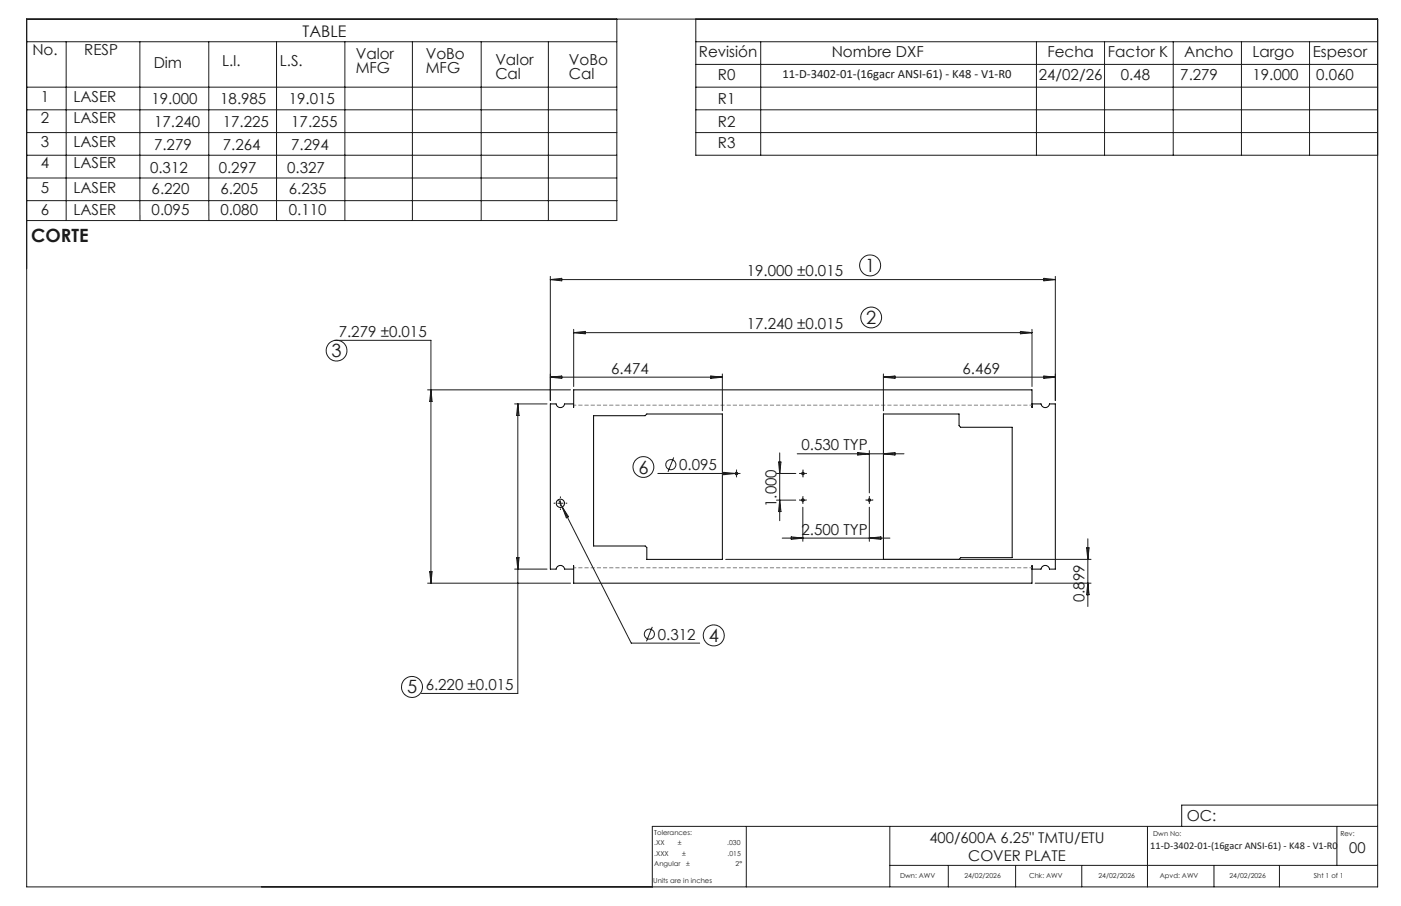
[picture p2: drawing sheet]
<svg xmlns="http://www.w3.org/2000/svg" width="432mm" height="279mm" viewBox="0 0 432 279" stroke-linecap="round" stroke-linejoin="round" font-family="sans-serif">
<g fill="none" stroke="#000" stroke-width=".31">
<path d="M183 128.2h15.8l.6-.5h23.2v44.8h-23.2v-3.6l-.5-.5h-15.9zM272.3 127.7h23.3v3.6l.5 .5h15.9v40.2h-15.9l-.5 .5h-23.3zM318.1 125.6v-5.4h-141.3v5.4v-1h-2.8a1.32 1.32 0 0 1-1.3 1.1 1.32 1.32 0 0 1-1.3-1.1h-1.8v50.9h1.8a1.32 1.32 0 0 1 1.3-1.1 1.32 1.32 0 0 1 1.3 1.1h2.8v-1v5.3h141.3v-5.3M318.1 125.6h.1M318.1 124.6h2.8a1.32 1.32 0 0 0 1.3 1.1 1.32 1.32 0 0 0 1.3-1.1h1.8v50.9h-1.8a1.32 1.32 0 0 0-1.3-1.1 1.32 1.32 0 0 0-1.3 1.1h-2.8M318.1 174.5h.1"/>
<circle cx="172.7" cy="155.2" r="1.28"/>
<circle cx="227" cy="146" r=".38"/>
<circle cx="247.4" cy="154.2" r=".39"/>
<circle cx="247.5" cy="146" r=".39"/>
<circle cx="267.9" cy="154.2" r=".39"/>
</g>
<g fill="none" stroke="#191924" stroke-width=".31">
<path d="M8.2 5.9h416.4v267.6h-416.4zM8.2 12.9h181.9M20.4 12.9v55.1M43.1 12.9v55.1M64.3 12.9l.1 55.1M85.2 12.9v55.1M106.3 12.9v55.1M127.1 12.9v55.1M148.3 12.9v55.1M169 12.9v55.1M190.1 5.9v62.1h-181.9M214.5 12.9h210.1"/>
<path d="M214.5 5.9v42h210.1M214.5 19.9h210.1M234.5 12.9v35M319.4 12.9v35M340.4 12.9v35M361.6 12.9v35M382.6 12.9v35M403.6 12.9v35M8.2 26.9h181.9M8.2 33.9h181.9M214.5 26.9h210.1M214.5 33.9h210.1"/>
<path d="M8.2 40.9h181.9M8.2 47.9h181.9M8.2 54.9h181.9M214.5 40.9h210.1M8.2 61.9h181.9M169.6 85.2v38.3M169.6 86.2l3.5-.4v.8zM169.6 86.2h155.7M321.7 85.8l3.6 .4-3.6 .4zM325.3 85.2v38.3M103.1 105h29.7v74.8M169.6 116.3h53"/>
<path d="M169.6 116.3l3.5-.3v.7zM176.8 102.6l3.6-.4v.7zM176.8 101.6v17.6M176.8 102.6h141.3M219.1 116l3.5 .3-3.5 .4zM222.6 115.3v11.4M272.3 116.3h53M272.3 115.3v11.4M272.3 116.3l3.5-.3v.7zM314.5 102.2l3.6 .4-3.6 .3zM318.1 101.6v17.6M321.7 116l3.6 .3-3.6 .4z"/>
<path d="M131.8 120.2h44M132.8 120.2l.4 3.6h-.8zM158.6 124.6h10M159.6 124.6v89.3h-29.7M159.6 124.6l.4 3.5h-.8zM240.3 139.7v20.9M245.7 139.9h32.9M264.4 139.6l3.5 .3-3.5 .4zM267.9 139v13M272.3 139.9l3.5-.3v.7zM171.9 155.2h1.6M172.1 154.1l1.2 2.3"/>
<path d="M172.7 154.4v1.6M173.3 156.4l21.3 41.9h21.1M173.3 156.4l1.9 2.9-.6 .4zM202.7 146h25.1M207.6 141.1l-1.7 4.4M223 145.7l3.6 .3-3.6 .4zM227 145.2v1.6M239.3 146h6M239.3 154.2h6M240 142.5h.7l-.4 3.5zM240.3 154.2l.4 3.6h-.7zM246.6 154.2h1.6"/>
<path d="M246.7 146h1.6M247.4 153.4v1.6M247.4 156.4v10.5M247.5 145.2v1.6M267.1 154.2h1.6M267.9 153.4v1.6M267.9 156.4v10.5M131.8 179.8h44M132.4 176.3h.8l-.4 3.5zM158.6 175.5h10M159.2 172h.8l-.4 3.5zM223.7 172.5h112.6"/>
<path d="M241.1 165.9h33.2M243.9 165.6l3.5 .3-3.5 .4zM267.9 165.9l3.6-.3v.7zM319.1 179.8h17.2M334.9 168.9h.8l-.4 3.6zM335.3 166.2v20.8M335.3 179.8l.4 3.6h-.8zM201 193.3l-1.8 4.5M230 254.8v18.7M274.2 254.8v18.7M353.7 254.8v18.7M412 254.8v12.1"/>
<path d="M424.6 254.8h-223.6v18.7M424.6 248.3h-60.4v6.5M274.2 266.9h150.4M292.3 266.9v6.6M313 266.9v6.6M333.4 266.9v6.6M374.2 266.9v6.6M394.3 266.9v6.6"/>
<circle cx="268.2" cy="81.9" r="3.2"/>
<circle cx="268.5" cy="97.9" r="3.2"/>
<circle cx="103.7" cy="108.1" r="3.2"/>
<circle cx="198.3" cy="144" r="3.2"/>
<circle cx="206.8" cy="143.3" r="1.55"/>
<circle cx="200.2" cy="195.6" r="1.56"/>
<circle cx="220" cy="196" r="3.2"/>
<circle cx="127" cy="211.8" r="3.2"/>
</g>
<g fill="none" stroke="#191924" stroke-width=".31" stroke-dasharray="15.2 1.3 1.3 1.3" stroke-linecap="butt">
<path d="M171.1 155.2h-.5M172.7 153.6v-.5M172.7 156.8v.5M174.3 155.2h.5M226.2 146h-.4M227 145.2v-.4M227 146.8v.4M227.8 146h.4M246.7 154.2h-.4M246.7 146h-.4M247.5 153.4v-.4M247.5 155v.4"/>
<path d="M247.5 145.2v-.4M247.5 146.8v.4M248.3 154.2h.4M248.3 146h.4M267.1 154.2h-.3M267.9 153.4v-.4M267.9 155v.4M268.8 154.2h.3"/>
</g>
<path d="M318.1 125h-141.3M176.8 175.1h141.3" fill="none" stroke="#808080" stroke-width=".31" stroke-dasharray="1.3 .6" stroke-dashoffset=".5" stroke-linecap="butt"/>
<g font-size="5.6" fill="#191924">
<text x="9.6" y="74.7">CORTE</text>
<text x="266.6" y="83.9">1</text>
<text x="267" y="99.9">2</text>
<text x="102.2" y="110.1">3</text>
<text x="196.8" y="146">6</text>
<text x="218.5" y="197.9">4</text>
<text x="125.5" y="213.9">5</text>
</g>
<text font-size="4.9" fill="#191924" x="93.3" y="11.4">TABLE</text>
<g font-size="4.7" fill="#191924">
<text x="10" y="17">No.</text>
<text x="26" y="17">RESP</text>
<text x="215.4" y="17.6">Revisión</text>
<text x="256.3" y="17.6">Nombre DXF</text>
<text x="322.8" y="17.5">Fecha</text>
<text x="341.5" y="17.5">Factor K</text>
<text x="365" y="17.5">Ancho</text>
<text x="386" y="17.5">Largo</text>
<text x="404.6" y="17.5">Espesor</text>
<text x="47.4" y="20.9">Dim</text>
<text x="68.4" y="20.4">L.I.</text>
<text x="86.3" y="20.4">L.S.</text>
<text x="109.6" y="18.1">Valor</text>
<text x="109.6" y="22.6">MFG</text>
<text x="131.2" y="18.1">VoBo</text>
<text x="131.2" y="22.6">MFG</text>
<text x="152.7" y="20">Valor</text>
<text x="175.3" y="20">VoBo</text>
<text x="152.7" y="24.5">Cal</text>
<text x="175.3" y="24.5">Cal</text>
<text x="221.3" y="24.6">R0</text>
<text x="320.2" y="24.7">24/02/26</text>
<text x="345.4" y="24.7">0.48</text>
<text x="363.8" y="24.7">7.279</text>
<text x="386" y="24.7">19.000</text>
<text x="405.7" y="24.7">0.060</text>
<text x="12.6" y="31.3">1</text>
<text x="22.6" y="31.3">LASER</text>
<text x="46.7" y="32.1">19.000</text>
<text x="67.9" y="32.1">18.985</text>
<text x="89" y="32.1">19.015</text>
<text x="221.3" y="32.1">R1</text>
<text x="12.6" y="38">2</text>
<text x="22.6" y="38">LASER</text>
<text x="47.5" y="39.2">17.240</text>
<text x="68.7" y="39.2">17.225</text>
<text x="89.8" y="39.2">17.255</text>
<text x="221.3" y="39.1">R2</text>
<text x="12.6" y="45.4">3</text>
<text x="22.6" y="45.4">LASER</text>
<text x="47.5" y="46.2">7.279</text>
<text x="68.7" y="46.2">7.264</text>
<text x="89.8" y="46.2">7.294</text>
<text x="221.3" y="45.8">R3</text>
<text x="12.6" y="51.9">4</text>
<text x="22.6" y="51.9">LASER</text>
<text x="46.2" y="53.3">0.312</text>
<text x="67.4" y="53.3">0.297</text>
<text x="88.5" y="53.3">0.327</text>
<text x="12.6" y="59.5">5</text>
<text x="22.6" y="59.5">LASER</text>
<text x="46.7" y="59.7">6.220</text>
<text x="67.9" y="59.7">6.205</text>
<text x="89" y="59.7">6.235</text>
<text x="12.6" y="66.2">6</text>
<text x="22.6" y="66.2">LASER</text>
<text x="46.7" y="66.3">0.095</text>
<text x="67.9" y="66.3">0.080</text>
<text x="89" y="66.3">0.110</text>
<text x="230.1" y="85.2">19.000 ±0.015</text>
<text x="230.1" y="101.5">17.240 ±0.015</text>
<text x="104.4" y="103.9">7.279 ±0.015</text>
<text x="188.3" y="115.3">6.474</text>
<text x="296.7" y="115.3">6.469</text>
<text x="247" y="138.9">0.530 TYP</text>
<text x="209.3" y="145">0.095</text>
<text x="239.3" y="156.4" transform="rotate(-90 239.3 156.4)">1.000</text>
<text x="247" y="164.9">2.500 TYP</text>
<text x="334.3" y="185.7" transform="rotate(-90 334.3 185.7)">0.899</text>
<text x="202.7" y="197.2">0.312</text>
<text x="131.2" y="212.8">6.220 ±0.015</text>
<text x="365.8" y="253.1">OC:</text>
</g>
<g font-size="4.6" fill="#191924">
<text x="286.4" y="259.9">400/600A 6.25&quot; TMTU/ETU</text>
<text x="415.9" y="263">00</text>
<text x="298.4" y="265.5">COVER PLATE</text>
</g>
<text font-size="3.9" fill="#191924" x="241.2" y="24.1">11-D-3402-01-(16gacr ANSI-61) - K48 - V1-R0</text>
<text font-size="3.2" fill="#191924" x="354.5" y="261.8">11-D-3402-01-(16gacr ANSI-61) - K48 - V1-R0</text>
<g font-size="2.1" fill="#191924">
<text x="201.7" y="257.6">Tolerances:</text>
<text x="355.4" y="257.8">Dwn No:</text>
<text x="413.1" y="257.8">Rev:</text>
<text x="201.7" y="260.7">.XX</text>
<text x="201.7" y="263.9">.XXX</text>
<text x="208.9" y="260.7">±</text>
<text x="210.2" y="263.9">±</text>
<text x="224.1" y="260.7">.030</text>
<text x="224.3" y="263.9">.015</text>
<text x="201.7" y="267">Angular</text>
<text x="211.5" y="267">±</text>
<text x="226.7" y="267">2°</text>
<text x="201.3" y="272.3">Units are in inches</text>
<text x="277.4" y="270.7">Dwn: AWV</text>
<text x="297.2" y="270.7">24/02/2026</text>
<text x="317.2" y="270.7">Chk: AWV</text>
<text x="338.6" y="270.7">24/02/2026</text>
<text x="357.5" y="270.7">Apvd: AWV</text>
<text x="378.9" y="270.7">24/02/2026</text>
<text x="404.9" y="270.7">Sht 1 of 1</text>
</g>
</svg>
